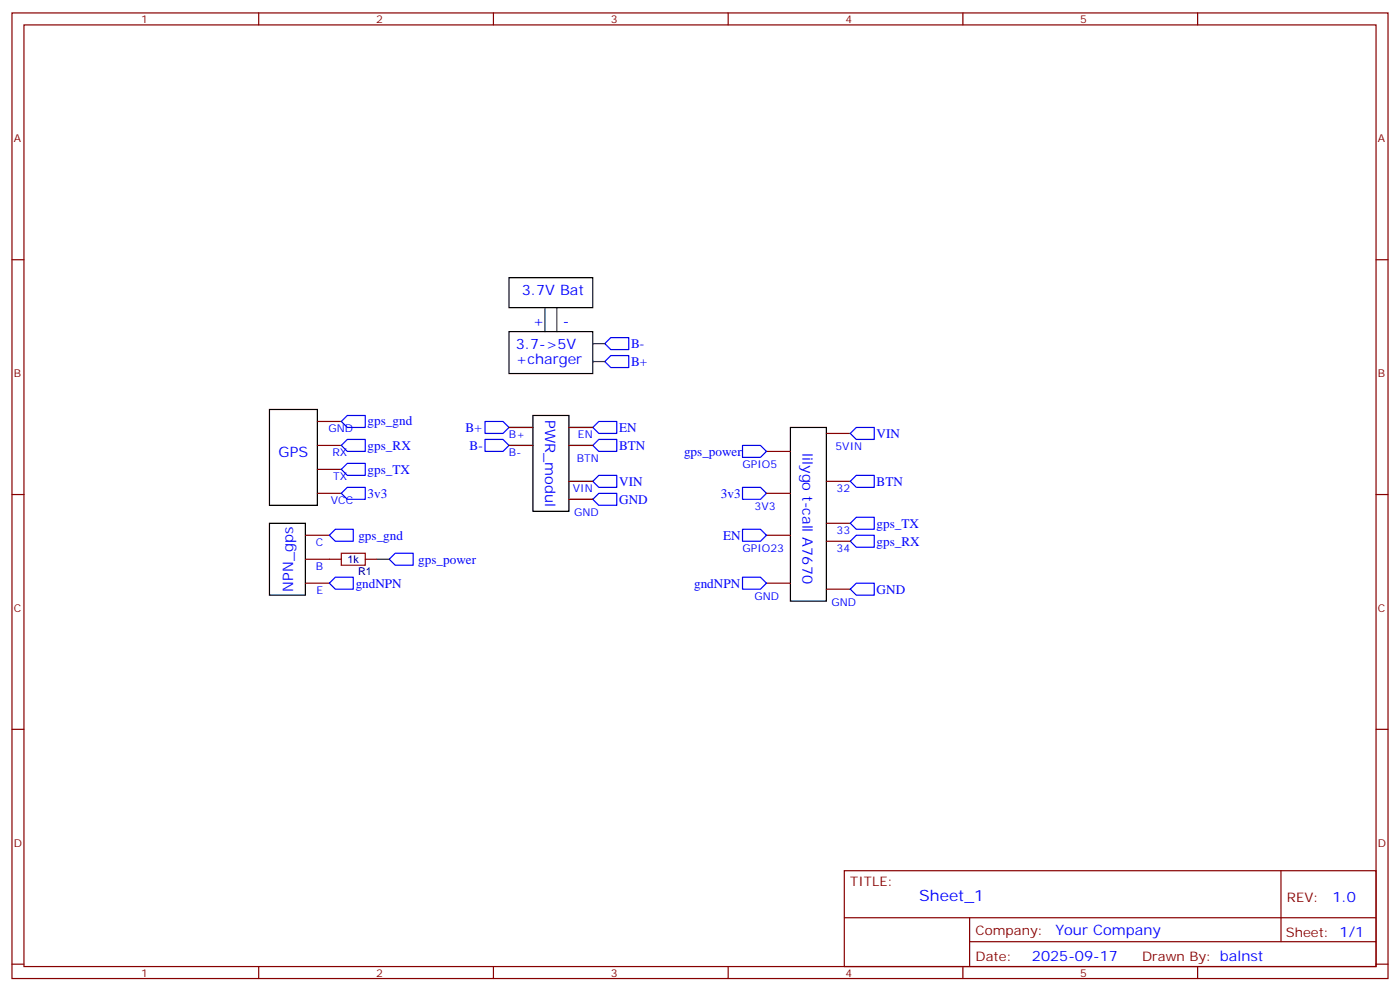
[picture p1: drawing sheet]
<svg xmlns="http://www.w3.org/2000/svg" width="412mm" height="292mm" viewBox="0 0 412 292" stroke-linecap="round" stroke-linejoin="round" font-family="sans-serif">
<g fill="none" stroke="#870000" stroke-width=".35">
<path d="M3.5 3.8h405.4v284.3h-405.4zM7.1 7.3h398.2v277.3h-398.2zM76.2 3.8v3.5M145.3 3.8v3.5M214.5 3.8v3.5M283.6 3.8v3.5M352.8 3.8v3.5M3.5 76.5h3.6M405.3 76.5h3.6M93.5 124.1h7M93.5 131.2h7M93.5 138.2h7"/>
<path d="M149.9 131.2h7.1M149.9 125.9h7.1M167.6 131.2h7M167.6 125.9h7M225.8 132.9h7M243.4 127.6h7.1M3.5 145.6h3.6M90 157.6h7M93.5 145.3h7M167.6 141.7h7M167.6 147h7M225.8 157.6h7"/>
<path d="M225.8 145.3h7M243.4 141.7h7.1M243.4 154.1h7.1M243.4 159.4h7.1M405.3 145.6h3.6M90 171.7h7M90 164.7h10.5M107.6 164.7h3.5M225.8 171.7h7M243.4 173.5h7.1M3.5 214.8h3.6M405.3 214.8h3.6"/>
<path d="M248.7 256.4h156.6v28.2h-156.6zM377.3 256.4v20.9M248.7 270.2h156.5M285.6 277.3h119.6M285.6 270.2v14.2M3.5 283.9h3.6M76.2 284.6v3.5M145.3 284.6v3.5M214.5 284.6v3.5M283.6 284.6v3.5M352.8 284.6v3.5M405.3 283.9h3.6"/>
</g>
<path d="M149.9 81.8h24.7v8.8h-24.7zM149.9 97.6h24.7v12.4h-24.7zM79.4 120.6h14.1v28.2h-14.1zM157 122.3h10.6v28.3h-10.6zM232.8 125.9h10.6v51.1h-10.6zM79.4 154.1h10.6v21.2h-10.6z" fill="none" stroke="#000" stroke-width=".35"/>
<path d="M100.5 162.9h7.1v3.5h-7.1z" fill="none" stroke="#a10000" stroke-width=".35"/>
<g fill="none" stroke="#00f" stroke-width=".35">
<path d="M178.2 101.2l1.7-1.8h5.3v3.5h-5.3zM178.2 106.5l1.7-1.8h5.3v3.5h-5.3zM100.5 124.1l1.8-1.8h5.3v3.6h-5.3zM100.5 131.2l1.8-1.8h5.3v3.5h-5.3zM100.5 138.2l1.8-1.7h5.3v3.5h-5.3zM142.9 124.1h5.3l1.7 1.8-1.7 1.7h-5.3zM142.9 129.4h5.3l1.7 1.8-1.7 1.7h-5.3zM174.6 125.9l1.8-1.8h5.3v3.5h-5.3zM174.6 131.2l1.8-1.8h5.3v3.5h-5.3zM218.7 131.2h5.3l1.8 1.7-1.8 1.8h-5.3zM250.5 127.6l1.7-1.7h5.3v3.5h-5.3zM97 157.6l1.8-1.7h5.3v3.5h-5.3z"/>
<path d="M100.5 145.3l1.8-1.8h5.3v3.5h-5.3zM174.6 141.7l1.8-1.7h5.3v3.5h-5.3zM174.6 147l1.8-1.7h5.3v3.5h-5.3zM218.7 155.9h5.3l1.8 1.7-1.8 1.8h-5.3zM218.7 143.5h5.3l1.8 1.8-1.8 1.7h-5.3zM250.5 141.7l1.7-1.7h5.3v3.5h-5.3zM250.5 154.1l1.7-1.8h5.3v3.6h-5.3zM250.5 159.4l1.7-1.8h5.3v3.5h-5.3zM97 171.7l1.8-1.7h5.3v3.5h-5.3zM114.7 164.7l1.7-1.8h5.3v3.5h-5.3zM218.7 170h5.3l1.8 1.7-1.8 1.8h-5.3zM250.5 173.5l1.7-1.8h5.3v3.6h-5.3z"/>
</g>
<path d="M160.5 90.6v7M164 90.6v7M174.6 101.2h3.6M174.6 106.5h3.6M149.9 125.9h7.1M149.9 131.2h7.1M167.6 125.9h7M167.6 131.2h7M167.6 141.7h7M167.6 147h7M111.1 164.7h3.6" fill="none" stroke="#008700" stroke-width=".35"/>
<text font-size="4.6" fill="#00f" x="270.8" y="265.4">Sheet_1</text>
<g font-size="4.2" fill="#00f">
<text x="153.7" y="87">3.7V Bat</text>
<text x="157" y="95.9">+</text>
<text x="165.8" y="95.9">-</text>
<text x="151.9" y="102.9">3.7-&gt;5V</text>
<text x="151.9" y="107.1">+charger</text>
<text x="160.6" y="123.7" transform="rotate(90 160.6 123.7)">PWR_modul</text>
<text x="82.1" y="134.6">GPS</text>
<text x="236.4" y="133.5" transform="rotate(90 236.4 133.5)">lilygo t-call A7670</text>
<text x="86.3" y="174.2" transform="rotate(-90 86.3 174.2)">NPN_gps</text>
<text x="392.5" y="265.7">1.0</text>
<text x="310.9" y="275.2">Your Company</text>
<text x="304" y="283">2025-09-17</text>
</g>
<g font-size="3.9" fill="#00f">
<text x="185.9" y="102.4">B-</text>
<text x="185.9" y="107.7">B+</text>
<text x="108.3" y="125.3">gps_gnd</text>
<text x="137.1" y="127.3">B+</text>
<text x="182.4" y="127.2">EN</text>
<text x="258.2" y="129">VIN</text>
<text x="108.3" y="132.4">gps_RX</text>
<text x="138.3" y="132.4">B-</text>
<text x="182.4" y="132.5">BTN</text>
<text x="201.5" y="134.3">gps_power</text>
<text x="108.3" y="139.5">gps_TX</text>
<text x="182.4" y="143.1">VIN</text>
<text x="258.2" y="143.1">BTN</text>
<text x="108.3" y="146.5">3v3</text>
<text x="182.4" y="148.4">GND</text>
<text x="212.4" y="146.6">3v3</text>
<text x="258.2" y="155.4">gps_TX</text>
<text x="105.6" y="158.9">gps_gnd</text>
<text x="213" y="158.9">EN</text>
<text x="258.2" y="160.7">gps_RX</text>
<text x="123.2" y="165.9">gps_power</text>
<text x="104.8" y="173.1">gndNPN</text>
<text x="204.5" y="173">gndNPN</text>
<text x="258.2" y="174.8">GND</text>
</g>
<g font-size="3.9" fill="#800">
<text x="250.5" y="261">TITLE:</text>
<text x="379.1" y="265.7">REV:</text>
<text x="287.4" y="275.2">Company:</text>
<text x="378.7" y="275.8">Sheet: 1/1</text>
<text x="287.4" y="282.9">Date:</text>
<text x="336.4" y="282.9">Drawn By: balnst</text>
</g>
<g font-size="3.2" fill="#800">
<text x="41.6" y="6.8">1</text>
<text x="110.8" y="6.8">2</text>
<text x="179.9" y="6.8">3</text>
<text x="249.1" y="6.8">4</text>
<text x="318.2" y="6.8">5</text>
<text x="4.1" y="41.9">A</text>
<text x="405.9" y="41.9">A</text>
<text x="4.1" y="111.1">B</text>
<text x="405.9" y="111.1">B</text>
<text x="4.1" y="180.2">C</text>
<text x="405.9" y="180.2">C</text>
<text x="4.1" y="249.3">D</text>
<text x="405.9" y="249.3">D</text>
<text x="41.6" y="287.6">1</text>
<text x="110.8" y="287.6">2</text>
<text x="179.9" y="287.6">3</text>
<text x="249.1" y="287.6">4</text>
<text x="318.2" y="287.6">5</text>
</g>
<g font-size="3.2" fill="#00f">
<text x="96.8" y="127.3">GND</text>
<text x="149.9" y="129">B+</text>
<text x="170.2" y="129">EN</text>
<text x="97.9" y="134.3">RX</text>
<text x="149.9" y="134.3">B-</text>
<text x="169.9" y="136.1">BTN</text>
<text x="218.7" y="137.9">GPIO5</text>
<text x="246.1" y="132.6">5VIN</text>
<text x="98.2" y="141.4">TX</text>
<text x="97.5" y="148.4">VCC</text>
<text x="168.7" y="144.9">VIN</text>
<text x="246.4" y="144.9">32</text>
<text x="169.1" y="152">GND</text>
<text x="222.2" y="150.2">3V3</text>
<text x="93" y="160.8">C</text>
<text x="246.4" y="157.3">33</text>
<text x="93.1" y="167.9">B</text>
<text x="218.7" y="162.6">GPIO23</text>
<text x="246.4" y="162.6">34</text>
<text x="93.2" y="174.9">E</text>
<text x="222.2" y="176.7">GND</text>
<text x="245" y="178.4">GND</text>
</g>
<g font-size="3.2" fill="#000080">
<text x="102.3" y="165.8">1k</text>
<text x="105.5" y="169.3">R1</text>
</g>
</svg>
